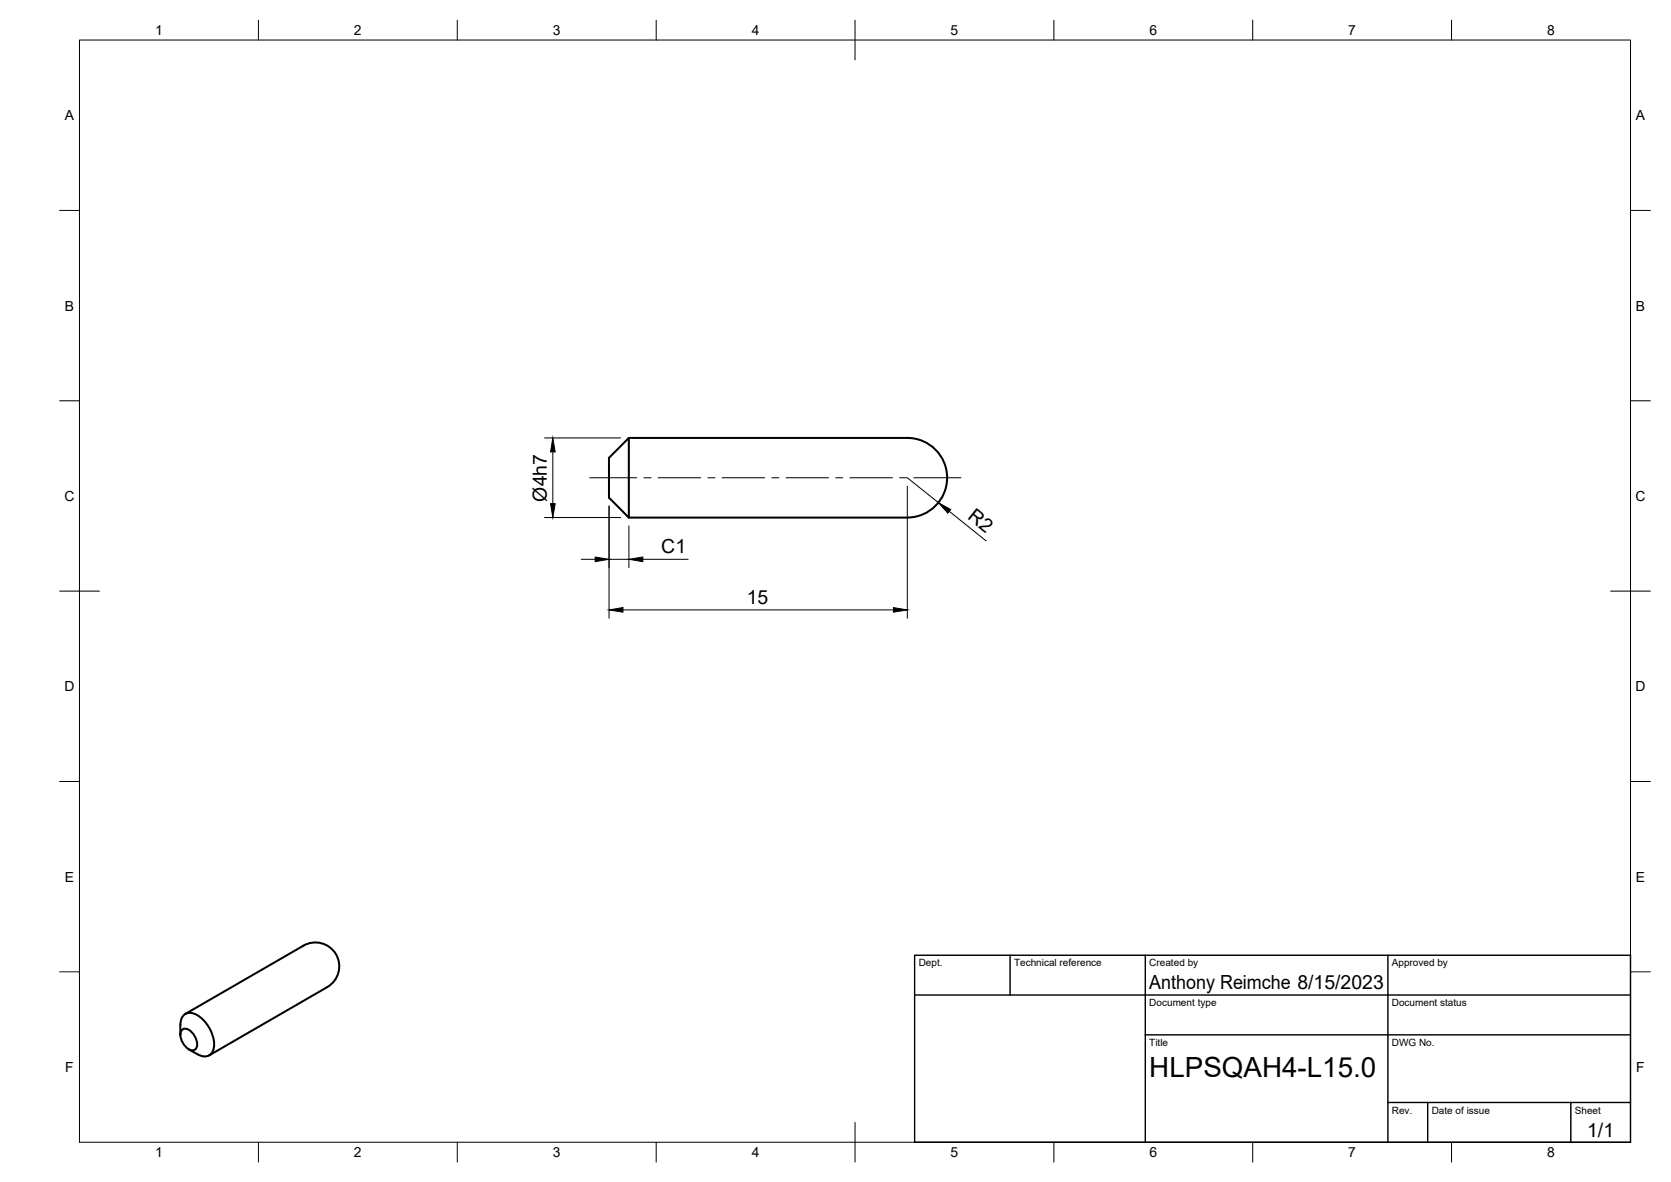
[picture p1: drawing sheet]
<svg xmlns="http://www.w3.org/2000/svg" width="420mm" height="297mm" viewBox="0 0 420 297" stroke-linecap="round" stroke-linejoin="round" font-family="sans-serif">
<!-- layer: Visible -->
<path d="M158.1 110.1v20l-5-5v-10zM158.1 110.1h70a10 10 0 0 1 10 10 10 10 0 0 1-10 10h-70M45.3 257.6v2.4M45.4 257.6a2.58 2.58 0 0 1 1.2-2.8 2.58 2.58 0 0 1 3 .3 9.1 9.1 0 0 1 4.2 8.2 2.49 2.49 0 0 1-1.6 2.1 2.49 2.49 0 0 1-2.6-.5l-2.1-1.2M45.6 258.9a1.8 1.8 0 0 1 2.8 .7l.7 1.1a2.53 2.53 0 0 1-.1 3.1 2.75 2.75 0 0 1-3.2-2 3.2 3.2 0 0 1-.2-2.9zM46.6 254.8l29.7-17.2a6 6 0 0 1 8.2 2.2 6 6 0 0 1-2.2 8.2l-29.7 17.2" fill="none" stroke="#000" stroke-width=".51"/>
<!-- layer: BORDER -->
<g fill="none" stroke="#000" stroke-width=".25">
<path d="M20 10.1h390v276.9h-390zM65 5.1v5M115 5.1v5M165 5.1v5M215 5.1v10M265 5.1v5M315 5.1v5M365 5.1v5M15 52.9h5M410 52.9h5M15 100.7h5M410 100.7h5"/>
<path d="M15 148.6h10M405 148.6h10M15 196.4h5M410 196.4h5M15 244.2h5M410 244.2h5M65 287v5M115 287v5M165 287v5M215 282.1v9.9M265 287v5M315 287v5"/>
<path d="M365 287v5"/>
</g>
<!-- layer: TITLEBLOCK -->
<path d="M230 240.1h180v46.9h-180zM230 250h180M254 240.1v9.9M288 240.1v46.9M349 240.1v46.9M288 260.1h122M349 277.1h61M359 277.1v9.9M395 277.1v9.9" fill="none" stroke="#000" stroke-width=".36"/>
<!-- layer: Smart Centers -->
<path d="M148.3 120.1h11.8M161.9 120.1h1.8M165.5 120.1h10.7M178 120.1h1.8M181.5 120.1h10.8M194.1 120.1h1.7M197.6 120.1h10.7M210.1 120.1h1.8M213.7 120.1h10.7M226.2 120.1h1.8M229.8 120.1h11.8" fill="none" stroke="#000" stroke-width=".25"/>
<!-- layer: FD_Dimensions -->
<path d="M136.9 110.1h19.1M139 113.6v13M136.9 130.1h19.1M153.1 127.2v28.2M158.1 132.2v10.4M228.1 122.2v33.2M228.1 120.1l7.8 6.2M238.7 128.5l9.3 7.4M146.1 140.6h3.5M153.1 140.6h5M156.6 153.3h68M161.6 140.6h11.4" fill="none" stroke="#000" stroke-width=".25"/>
<path d="M139 110.1l.6 3.5h-1.2zM138.4 126.6h1.2l-.6 3.5zM149.6 140l3.5 .6-3.5 .5zM158.1 140.6l3.5-.6v1.1zM235.9 126.3l3.1 1.7-.7 1zM153.1 153.3l3.5-.6v1.1zM224.6 152.7l3.5 .6-3.5 .5z" fill="#000" stroke="#000" stroke-width=".25"/>
<text font-size="7" x="289" y="270.6">HLPSQAH4-L15.0</text>
<g font-size="4.9">
<text x="137.5" y="126" transform="rotate(-90 137.5 126)">Ø4h7</text>
<text x="243.1" y="130.2" transform="rotate(39 243.1 130.2)">R2</text>
<text x="166.3" y="139.1">C1</text>
<text x="187.7" y="151.8">15</text>
<text x="289" y="248.5">Anthony Reimche 8/15/2023</text>
<text x="399.1" y="285.7">1/1</text>
</g>
<g font-size="3.5">
<text x="39" y="8.8">1</text>
<text x="89" y="8.8">2</text>
<text x="139" y="8.8">3</text>
<text x="189" y="8.8">4</text>
<text x="239" y="8.8">5</text>
<text x="289" y="8.8">6</text>
<text x="339" y="8.8">7</text>
<text x="389" y="8.8">8</text>
<text x="16.3" y="30.2">A</text>
<text x="411.3" y="30.2">A</text>
<text x="16.3" y="78">B</text>
<text x="411.3" y="78">B</text>
<text x="16.2" y="125.9">C</text>
<text x="411.2" y="125.9">C</text>
<text x="16.2" y="173.7">D</text>
<text x="411.2" y="173.7">D</text>
<text x="16.3" y="221.6">E</text>
<text x="411.3" y="221.6">E</text>
<text x="16.4" y="269.4">F</text>
<text x="411.4" y="269.4">F</text>
<text x="39" y="290.8">1</text>
<text x="89" y="290.8">2</text>
<text x="139" y="290.8">3</text>
<text x="189" y="290.8">4</text>
<text x="239" y="290.8">5</text>
<text x="289" y="290.8">6</text>
<text x="339" y="290.8">7</text>
<text x="389" y="290.8">8</text>
</g>
<g font-size="2.5">
<text x="231" y="242.9">Dept.</text>
<text x="255" y="242.9">Technical reference</text>
<text x="289" y="242.9">Created by</text>
<text x="350" y="242.9">Approved by</text>
<text x="289" y="252.8">Document type</text>
<text x="350" y="252.8">Document status</text>
<text x="289" y="262.9">Title</text>
<text x="350" y="262.9">DWG No.</text>
<text x="350" y="279.9">Rev.</text>
<text x="360" y="279.9">Date of issue</text>
<text x="396" y="279.9">Sheet</text>
</g>
</svg>
